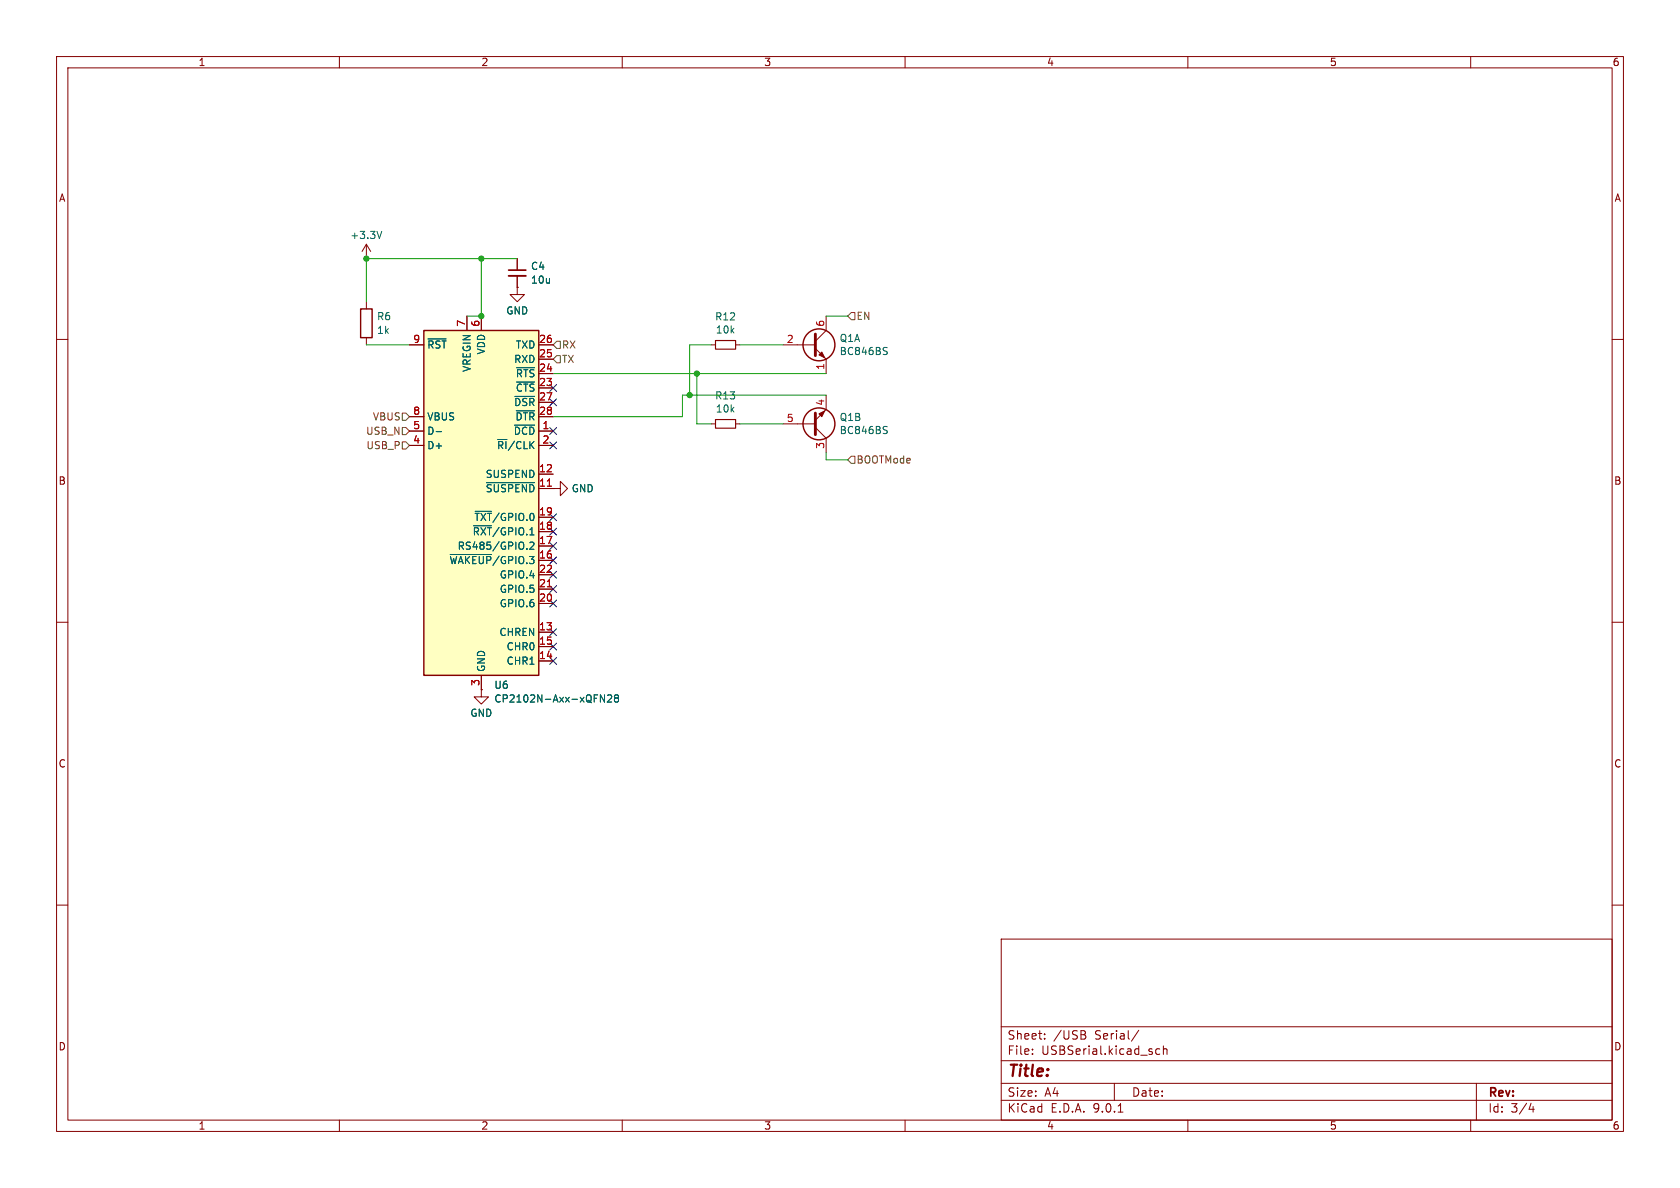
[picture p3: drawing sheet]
<svg xmlns="http://www.w3.org/2000/svg" width="297mm" height="210mm" viewBox="0 0 297 210" stroke-linecap="round" stroke-linejoin="round" font-family="sans-serif">
<g fill="none" stroke="#840000" stroke-width=".18">
<path d="M10 10h277v190h-277zM12 12h273v186h-273zM60 10v2M110 10v2M160 10v2M210 10v2M260 10v2M64.8 45.7h.1M64.8 43.2l-.8 1.3M64.8 43.2l.7 1.3M64.8 43.2v2.5M64.8 53.3v1.3"/>
<path d="M64.8 59.7v1.3M91.4 50.8v1.3h1.3l-1.3 1.2-1.2-1.2h1.2M91.4 50.8h.1M91.4 45.7v2.1M91.4 48.8v2M10 60h2M125.7 74.9h.8M130 74.9h.8M138.4 74.9h5.7M144.1 75.6l1.9 1.9v2.5M146 69.9v2.5l-1.9 1.9M285 60h2"/>
<path d="M97.8 86.4h1.3v-1.3l1.2 1.3-1.2 1.2v-1.2M97.8 86.4h.1M10 110h2M285 110h2M10 160h2M177 166h108v32h-108zM285 160h2M60 198v2M110 198v2M160 198v2M177 194.5h108M177 191.5h108"/>
<path d="M177 187.5h108M177 181.5h108M182.5 186.3v.1M182.5 185.5v.1M184.7 183.6v.1M184.7 182.8v.1M191.6 182.9a.4 .4 0 0 1 .4 .4 .4 .4 0 0 1-.3 .4M191.7 182.3l.2 .2-.2 .3M197 191.5v3M197.7 196.6h.8M201.3 182.1l-1.3 2M205 185.5l-.4-.1-.3 .3v.4l.2 .2h.5"/>
<path d="M205.7 185.5l.2-.1 .3 .1 .1 .9M205.7 184.9v1.5M210 198v2M260 198v2M261 191.5v6.5M270.7 195l-.4 1.1h.9M271 195.6v1"/>
</g>
<path d="M126.5 74.2h3.5v1.5h-3.5z" fill="none" stroke="#840000" stroke-width=".2"/>
<path d="M67.5 40.9l-.4 1.3M156.4 75.4h.5M156.6 76l.3 .3-.3 .4" fill="none" stroke="#006464" stroke-width=".18"/>
<g fill="none" stroke="#840000" stroke-width=".25">
<path d="M63.8 54.6h2v5.1h-2z"/>
<circle cx="144.8" cy="74.9" r="2.82"/>
</g>
<path d="M89.9 47.8h3.1" fill="none" stroke="#840000" stroke-width=".3"/>
<path d="M89.9 48.8h3.1" fill="none" stroke="#840000" stroke-width=".33"/>
<path d="M144.1 73v3.8" fill="none" stroke="#840000" stroke-width=".51"/>
<path d="M144.8 73.2l1-.6-.5 1.1z" fill="#840000" stroke="#840000" stroke-width=".18"/>
<path d="M74.9 58.4h20.3v61h-20.3z" fill="#ffffc2"/>
<g fill="none" stroke="#840000" stroke-width=".25">
<path d="M74.9 58.4h20.3v61h-20.3z"/>
<circle cx="144.8" cy="61" r="2.82"/>
</g>
<g fill="none" stroke="#840000" stroke-width=".18">
<path d="M82.5 55.9v2.5M85.1 55.9v2.5M91.4 50.8h.1M91.4 45.7v2.1M91.4 48.8v2M146 55.9v2.5l-1.9 1.9M72.4 61h2.5M72.4 73.7h2.5M72.4 76.2h2.5M72.4 78.7h2.5M95.2 61h2.6M95.2 73.7h2.6"/>
<path d="M95.2 76.2h2.6M95.2 78.7h2.6M95.2 63.5h2.6M95.2 66h2.6M95.2 68.6h2.6M95.2 71.1h2.6M125.7 61h.8M130 61h.8M138.4 61h5.7M144.1 61.6l1.9 1.9v2.5M95.2 83.8h2.6M95.2 86.4h2.6"/>
<path d="M95.2 91.4h2.6M95.2 94h2.6M95.2 96.5h2.6M95.2 99.1h2.6M97.8 86.4h.1M85.1 119.4v2.5M95.2 101.6h2.6M95.2 104.1h2.6M95.2 106.7h2.6M95.2 111.8h2.6M95.2 114.3h2.6M95.2 116.8h2.6"/>
<path d="M85.1 121.9v1.3h1.3l-1.3 1.3-1.3-1.3h1.3M85.1 121.9h.1"/>
</g>
<g fill="none" stroke="#006464" stroke-width=".18">
<path d="M75.7 59.9h3.2M77.1 76.3h1M91 75.2h3.5M91 70.1h3.5M91.3 72.6h3.2M91.3 65h3.2M91.3 67.5h3.2M156.4 61.4l.5 .1M156.6 62.1l.3 .2-.3 .4M79.6 98h7.3M83.7 92.9h3.2M84 90.4h2.9"/>
<path d="M86 85.3h8.5M93.1 97v.1M93.7 96l.5-.2 .2 .4-.8 .9h.8M106.1 122.8l.8 1.3v-1.3M107.4 123l.5-.2 .2 .4-.7 .9h.7M108.9 123.4l-.3-.3 .3-.3h.2l.2 .3-.2 .3M108.9 123.4l-.3 .2 .1 .4 .2 .1 .3-.1 .1-.1v-.3l-.2-.2M108.9 123.4h.2"/>
</g>
<path d="M96.8 85.9h.7M96.8 103.7h.7" fill="none" stroke="#a90000" stroke-width=".18"/>
<path d="M144.1 59.1v3.8" fill="none" stroke="#840000" stroke-width=".51"/>
<path d="M144.8 62.7l.5-.5 .5 1z" fill="#840000" stroke="#840000" stroke-width=".18"/>
<path d="M126.5 60.2h3.5v1.5h-3.5z" fill="none" stroke="#840000" stroke-width=".2"/>
<path d="M150.5 55.2h.6v1.3h-.6l-.6-.6zM71.1 78.1h.7l.6 .6-.6 .7h-.7zM71.1 73h.7l.6 .7-.6 .6h-.7zM71.1 75.6h.7l.6 .6-.6 .6h-.7zM97.8 61l.6-.7h.7v1.3h-.7zM98.4 62.9h.7v1.2h-.7l-.6-.6zM150.5 80.6h.6v1.3h-.6l-.6-.6z" fill="none" stroke="#725600" stroke-width=".18"/>
<path d="M85.1 45.7v10.2h-2.6M91.4 45.7h-26.6v7.6M146 55.9h3.9M64.8 61h7.6M97.8 66h48.2M123.2 66v8.9h2.5M125.7 61h-3.8v8.9M130.8 61h7.6M130.8 74.9h7.6M146 69.9h-25.4v3.8h-22.8M146 80v1.3h3.9" fill="none" stroke="#009600" stroke-width=".18"/>
<g fill="none" stroke="#000084" stroke-width=".18">
<path d="M97.2 68l1.2 1.2M97.2 75.6l1.2 1.2M97.2 78.1l1.2 1.2M97.2 70.5l1.2 1.2M98.4 68l-1.2 1.2M98.4 75.6l-1.2 1.2M98.4 78.1l-1.2 1.2M98.4 70.5l-1.2 1.2M97.2 98.5l1.2 1.2M97.2 93.4l1.2 1.2M97.2 95.9l1.2 1.2M97.2 90.8l1.2 1.2"/>
<path d="M98.4 98.5l-1.2 1.2M98.4 93.4l-1.2 1.2M98.4 95.9l-1.2 1.2M98.4 90.8l-1.2 1.2M97.2 106.1l1.2 1.2M97.2 111.2l1.2 1.2M97.2 113.7l1.2 1.2M97.2 101l1.2 1.2M97.2 103.5l1.2 1.2M97.2 116.2l1.2 1.2M98.4 106.1l-1.2 1.2M98.4 111.2l-1.2 1.2"/>
<path d="M98.4 113.7l-1.2 1.2M98.4 101l-1.2 1.2M98.4 103.5l-1.2 1.2M98.4 116.2l-1.2 1.2"/>
</g>
<g fill="#009600" stroke="#009600" stroke-width=".18">
<circle cx="85.1" cy="45.7" r=".46"/>
<circle cx="64.8" cy="45.7" r=".46"/>
<circle cx="85.1" cy="55.9" r=".46"/>
<circle cx="121.9" cy="69.9" r=".46"/>
<circle cx="123.2" cy="66" r=".46"/>
</g>
<text font-size="2.8" fill="#840000" x="178" y="190.9">Title:</text>
<g font-size="2.1" fill="#840000">
<text x="178" y="184">Sheet:</text>
<text x="186.2" y="184">/USB</text>
<text x="193.6" y="184">Serial/</text>
<text x="178" y="186.7">File:</text>
<text x="184.1" y="186.7">USBSerial.kicad_sch</text>
<text x="178" y="196.9">KiCad</text>
<text x="178" y="194.1">Size:</text>
<text x="184.7" y="194.1">A4</text>
<text x="185.7" y="196.9">E.D.A.</text>
<text x="193.3" y="196.9">9.0.1</text>
<text x="200" y="194.1">Date:</text>
<text x="263" y="194.3">Rev:</text>
<text x="263" y="196.9">Id:</text>
<text x="267.1" y="196.9">3/4</text>
</g>
<g font-size="1.8" fill="#840000">
<text x="35" y="11.9">1</text>
<text x="85" y="11.9">2</text>
<text x="135" y="11.9">3</text>
<text x="185" y="11.9">4</text>
<text x="235" y="11.9">5</text>
<text x="285" y="11.9">6</text>
<text x="10.3" y="35.9">A</text>
<text x="285.3" y="35.9">A</text>
<text x="10.3" y="85.9">B</text>
<text x="285.3" y="85.9">B</text>
<text x="10.3" y="135.9">C</text>
<text x="285.3" y="135.9">C</text>
<text x="10.3" y="185.9">D</text>
<text x="285.3" y="185.9">D</text>
<text x="35" y="199.9">1</text>
<text x="85" y="199.9">2</text>
<text x="135" y="199.9">3</text>
<text x="185" y="199.9">4</text>
<text x="235" y="199.9">5</text>
<text x="285" y="199.9">6</text>
</g>
<g font-size="1.8" fill="#006464">
<text x="61.8" y="42.5">+3.3V</text>
<text x="93.8" y="47.9">C4</text>
<text x="93.8" y="50.3">10u</text>
<text x="66.6" y="56.8">R6</text>
<text x="66.6" y="59.2">1k</text>
<text x="89.4" y="55.8">GND</text>
<text x="126.3" y="56.8">R12</text>
<text x="126.4" y="59.2">10k</text>
<text x="75.4" y="61.8">~{RST}</text>
<text x="83.4" y="65.8" transform="rotate(-90 83.4 65.8)">VREGIN</text>
<text x="86" y="62.8" transform="rotate(-90 86 62.8)">VDD</text>
<text x="90.8" y="64.4">RXD</text>
<text x="91.1" y="61.8">TXD</text>
<text x="148.3" y="60.7">Q1A</text>
<text x="148.3" y="63">BC846BS</text>
<text x="90.8" y="72">~{DSR}</text>
<text x="91.1" y="66.9">~{RTS}</text>
<text x="91.1" y="69.4">~{CTS}</text>
<text x="126.3" y="70.8">R13</text>
<text x="75.4" y="74.5">VBUS</text>
<text x="75.4" y="77.1">D-</text>
<text x="90.7" y="77.1">~{DCD}</text>
<text x="91" y="74.5">~{DTR}</text>
<text x="126.4" y="73.1">10k</text>
<text x="148.3" y="74.6">Q1B</text>
<text x="148.3" y="76.9">BC846BS</text>
<text x="75.4" y="79.6">D+</text>
<text x="87.8" y="79.6">~{RI}/CLK</text>
<text x="85.8" y="84.7">SUSPEND</text>
<text x="85.8" y="87.2">~{SUSPEND}</text>
<text x="101" y="87.2">GND</text>
<text x="83.5" y="94.8">~{RXT}/GPIO.1</text>
<text x="83.8" y="92.3">~{TXT}/GPIO.0</text>
<text x="79.4" y="99.9">~{WAKEUP}/GPIO.3</text>
<text x="80.8" y="97.4">RS485/GPIO.2</text>
<text x="88.2" y="102.5">GPIO.4</text>
<text x="88.2" y="105">GPIO.5</text>
<text x="88.2" y="107.5">GPIO.6</text>
<text x="88.2" y="112.6">CHREN</text>
<text x="86" y="118.9" transform="rotate(-90 86 118.9)">GND</text>
<text x="89.5" y="115.2">CHR0</text>
<text x="89.5" y="117.7">CHR1</text>
<text x="87.3" y="122">U6</text>
<text x="87.3" y="124.4">CP2102N-Axx-xQFN28</text>
<text x="83.1" y="126.9">GND</text>
</g>
<g font-size="1.8" fill="#a90000">
<text x="82.3" y="57.9" transform="rotate(-90 82.3 57.9)">7</text>
<text x="84.8" y="57.9" transform="rotate(-90 84.8 57.9)">6</text>
<text x="145.8" y="57.9" transform="rotate(-90 145.8 57.9)">6</text>
<text x="73" y="60.7">9</text>
<text x="95.2" y="60.7">26</text>
<text x="95.2" y="63.2">25</text>
<text x="95.2" y="65.8">24</text>
<text x="139" y="60.7">2</text>
<text x="145.8" y="65.5" transform="rotate(-90 145.8 65.5)">1</text>
<text x="95.2" y="68.3">23</text>
<text x="95.2" y="70.9">27</text>
<text x="145.8" y="71.8" transform="rotate(-90 145.8 71.8)">4</text>
<text x="73" y="73.4">8</text>
<text x="73" y="75.9">5</text>
<text x="95.2" y="73.4">28</text>
<text x="95.8" y="75.9">1</text>
<text x="139" y="74.7">5</text>
<text x="73" y="78.5">4</text>
<text x="95.2" y="83.6">12</text>
<text x="95.8" y="78.5">2</text>
<text x="145.8" y="79.4" transform="rotate(-90 145.8 79.4)">3</text>
<text x="95.2" y="86.1">11</text>
<text x="95.2" y="91.2">19</text>
<text x="95.2" y="93.7">18</text>
<text x="95.2" y="96.3">17</text>
<text x="95.2" y="98.8">16</text>
<text x="95.2" y="101.3">22</text>
<text x="95.2" y="103.9">21</text>
<text x="95.2" y="106.4">20</text>
<text x="95.2" y="111.5">13</text>
<text x="95.2" y="114">15</text>
<text x="95.2" y="116.6">14</text>
<text x="84.8" y="121.4" transform="rotate(-90 84.8 121.4)">3</text>
</g>
<g font-size="1.8" fill="#725600">
<text x="151.3" y="56.7">EN</text>
<text x="99.3" y="61.8">RX</text>
<text x="99.3" y="64.4">TX</text>
<text x="64.6" y="77.1">USB_N</text>
<text x="65.8" y="74.5">VBUS</text>
<text x="64.7" y="79.6">USB_P</text>
<text x="151.3" y="82.1">BOOTMode</text>
</g>
</svg>
